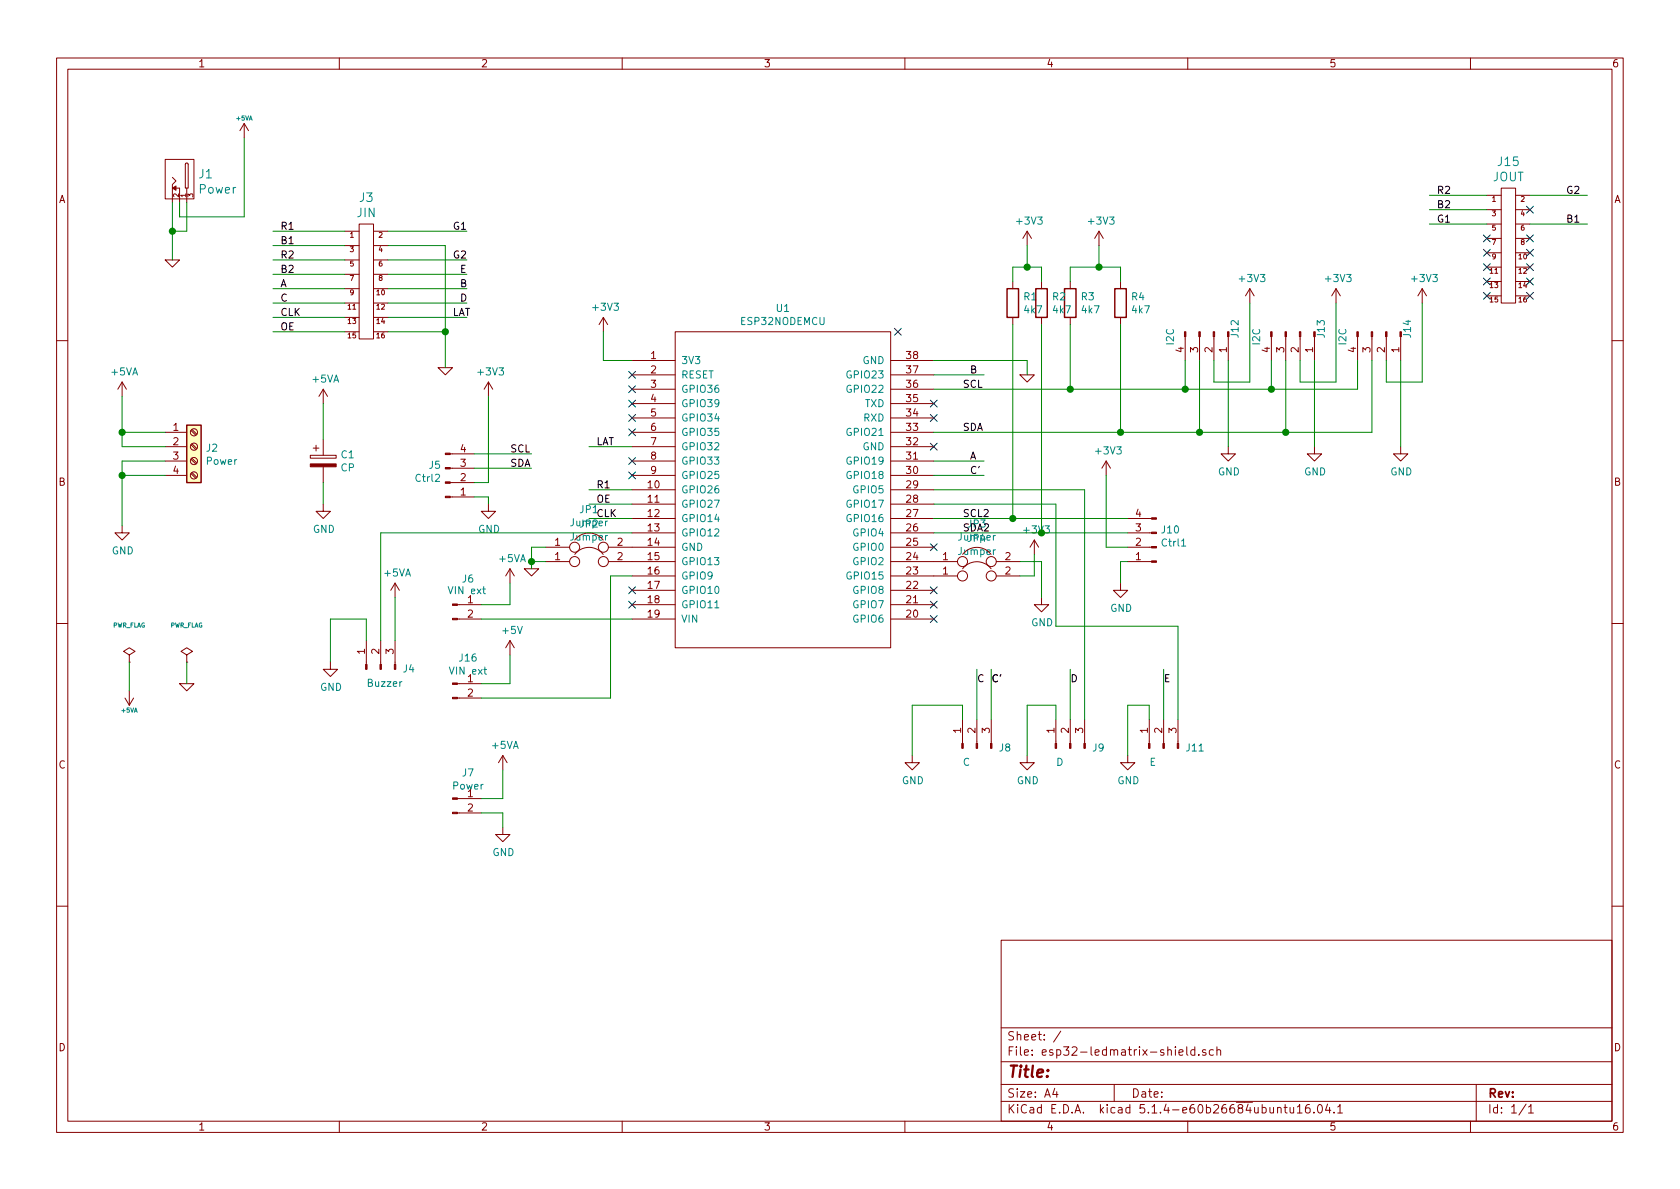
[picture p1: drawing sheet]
EESchema Schematic File Version 4
LIBS:esp32-ledmatrix-shield-cache
EELAYER 30 0
EELAYER END
$Descr A4 11693 8268
encoding utf-8
Sheet 1 1
Title ""
Date ""
Rev ""
Comp ""
Comment1 ""
Comment2 ""
Comment3 ""
Comment4 ""
$EndDescr
$Comp
L esp32-ledmatrix-shield-rescue:GND-power #PWR021
U 1 1
P 7150 2600
F 0 "#PWR021" H 7150 2600 30  0001 C CNN
F 1 "GND" H 7150 2530 30  0001 C CNN
F 2 "" H 7150 2600 50  0001 C CNN
F 3 "" H 7150 2600 50  0001 C CNN
	1    7150 2600
	1    0    0    -1  
$EndComp
$Comp
L esp32-ledmatrix-shield-rescue:GND-power #PWR017
U 1 1
P 3700 3950
F 0 "#PWR017" H 3700 3950 30  0001 C CNN
F 1 "GND" H 3700 3880 30  0001 C CNN
F 2 "" H 3700 3950 50  0001 C CNN
F 3 "" H 3700 3950 50  0001 C CNN
	1    3700 3950
	1    0    0    -1  
$EndComp
$Comp
L esp32-ledmatrix-shield-rescue:HEADER_8x2-w_connectors J3
U 1 1
P 2550 1950
F 0 "J3" H 2550 2537 60  0000 C CNN
F 1 "JIN" H 2550 2431 60  0000 C CNN
F 2 "Connector_PinSocket_2.54mm:PinSocket_2x08_P2.54mm_Vertical" H 2550 1950 60  0001 C CNN
F 3 "" H 2550 1950 60  0000 C CNN
	1    2550 1950
	1    0    0    -1  
$EndComp
$Comp
L esp32-ledmatrix-shield-rescue:HEADER_8x2-w_connectors J15
U 1 1
P 10500 1700
F 0 "J15" H 10500 2287 60  0000 C CNN
F 1 "JOUT" H 10500 2181 60  0000 C CNN
F 2 "Connector_PinHeader_2.54mm:PinHeader_2x08_P2.54mm_Vertical" H 10500 1700 60  0001 C CNN
F 3 "" H 10500 1700 60  0000 C CNN
	1    10500 1700
	1    0    0    -1  
$EndComp
$Comp
L esp32-ledmatrix-shield-rescue:GND-power #PWR011
U 1 1
P 3100 2550
F 0 "#PWR011" H 3100 2550 30  0001 C CNN
F 1 "GND" H 3100 2480 30  0001 C CNN
F 2 "" H 3100 2550 50  0001 C CNN
F 3 "" H 3100 2550 50  0001 C CNN
	1    3100 2550
	1    0    0    -1  
$EndComp
Wire Wire Line
	2700 1700 3100 1700
Wire Wire Line
	2700 2300 3100 2300
Connection ~ 3100 2300
Wire Wire Line
	3100 2300 3100 2550
$Comp
L esp32-ledmatrix-shield-rescue:GND-power #PWR04
U 1 1
P 1200 1800
F 0 "#PWR04" H 1200 1800 30  0001 C CNN
F 1 "GND" H 1200 1730 30  0001 C CNN
F 2 "" H 1200 1800 50  0001 C CNN
F 3 "" H 1200 1800 50  0001 C CNN
	1    1200 1800
	1    0    0    -1  
$EndComp
$Comp
L power:+5VA #PWR06
U 1 1
P 1700 950
F 0 "#PWR06" H 1700 1080 20  0001 C CNN
F 1 "+5VA" H 1700 1088 30  0000 C CNN
F 2 "" H 1700 950 50  0001 C CNN
F 3 "" H 1700 950 50  0001 C CNN
	1    1700 950 
	1    0    0    -1  
$EndComp
NoConn ~ 4400 2600
NoConn ~ 4400 2700
NoConn ~ 4400 2800
NoConn ~ 4400 2900
NoConn ~ 4400 3000
NoConn ~ 4400 4100
NoConn ~ 4400 4200
NoConn ~ 6500 2900
NoConn ~ 6500 2800
NoConn ~ 10350 2050
NoConn ~ 10350 1950
NoConn ~ 10350 1850
NoConn ~ 10350 1750
NoConn ~ 10350 1650
NoConn ~ 10650 1650
NoConn ~ 10650 1750
NoConn ~ 10650 1850
NoConn ~ 10650 1950
NoConn ~ 10650 2050
NoConn ~ 10650 1450
$Comp
L power:PWR_FLAG #FLG01
U 1 1
P 900 4600
F 0 "#FLG01" H 900 4870 30  0001 C CNN
F 1 "PWR_FLAG" H 900 4858 30  0000 C CNN
F 2 "" H 900 4600 50  0001 C CNN
F 3 "" H 900 4600 50  0001 C CNN
	1    900  4600
	1    0    0    -1  
$EndComp
$Comp
L power:PWR_FLAG #FLG02
U 1 1
P 1300 4600
F 0 "#FLG02" H 1300 4870 30  0001 C CNN
F 1 "PWR_FLAG" H 1300 4858 30  0000 C CNN
F 2 "" H 1300 4600 50  0001 C CNN
F 3 "" H 1300 4600 50  0001 C CNN
	1    1300 4600
	1    0    0    -1  
$EndComp
$Comp
L power:+5VA #PWR03
U 1 1
P 900 4800
F 0 "#PWR03" H 900 4930 20  0001 C CNN
F 1 "+5VA" H 900 4938 30  0000 C CNN
F 2 "" H 900 4800 50  0001 C CNN
F 3 "" H 900 4800 50  0001 C CNN
	1    900  4800
	-1   0    0    1   
$EndComp
$Comp
L esp32-ledmatrix-shield-rescue:GND-power #PWR05
U 1 1
P 1300 4750
F 0 "#PWR05" H 1300 4750 30  0001 C CNN
F 1 "GND" H 1300 4680 30  0001 C CNN
F 2 "" H 1300 4750 50  0001 C CNN
F 3 "" H 1300 4750 50  0001 C CNN
	1    1300 4750
	1    0    0    -1  
$EndComp
Wire Wire Line
	1300 4600 1300 4750
Wire Wire Line
	900  4600 900  4800
$Comp
L Connector:Screw_Terminal_01x04 J2
U 1 1
P 1350 3100
F 0 "J2" H 1430 3092 50  0000 L CNN
F 1 "Power" H 1430 3001 50  0000 L CNN
F 2 "TerminalBlock_Phoenix:TerminalBlock_Phoenix_MKDS-3-4-5.08_1x04_P5.08mm_Horizontal" H 1350 3100 50  0001 C CNN
F 3 "~" H 1350 3100 50  0001 C CNN
	1    1350 3100
	1    0    0    -1  
$EndComp
$Comp
L power:GND #PWR02
U 1 1
P 850 3650
F 0 "#PWR02" H 850 3400 50  0001 C CNN
F 1 "GND" H 855 3477 50  0000 C CNN
F 2 "" H 850 3650 50  0001 C CNN
F 3 "" H 850 3650 50  0001 C CNN
	1    850  3650
	1    0    0    -1  
$EndComp
$Comp
L power:+5VA #PWR01
U 1 1
P 850 2750
F 0 "#PWR01" H 850 2600 50  0001 C CNN
F 1 "+5VA" H 865 2923 50  0000 C CNN
F 2 "" H 850 2750 50  0001 C CNN
F 3 "" H 850 2750 50  0001 C CNN
	1    850  2750
	1    0    0    -1  
$EndComp
Wire Wire Line
	1150 3000 850  3000
Wire Wire Line
	850  3000 850  2750
Wire Wire Line
	1150 3100 850  3100
Wire Wire Line
	850  3100 850  3000
Connection ~ 850  3000
Wire Wire Line
	1150 3200 850  3200
Wire Wire Line
	850  3200 850  3300
Wire Wire Line
	1150 3300 850  3300
Connection ~ 850  3300
Wire Wire Line
	850  3300 850  3650
$Comp
L power:+5VA #PWR016
U 1 1
P 3550 4050
F 0 "#PWR016" H 3550 3900 50  0001 C CNN
F 1 "+5VA" H 3565 4223 50  0000 C CNN
F 2 "" H 3550 4050 50  0001 C CNN
F 3 "" H 3550 4050 50  0001 C CNN
	1    3550 4050
	1    0    0    -1  
$EndComp
$Comp
L power:GND #PWR025
U 1 1
P 7800 4050
F 0 "#PWR025" H 7800 3800 50  0001 C CNN
F 1 "GND" H 7805 3877 50  0000 C CNN
F 2 "" H 7800 4050 50  0001 C CNN
F 3 "" H 7800 4050 50  0001 C CNN
	1    7800 4050
	1    0    0    -1  
$EndComp
Wire Wire Line
	7800 4050 7800 3900
Wire Wire Line
	7800 3900 7850 3900
$Comp
L power:GND #PWR015
U 1 1
P 3500 5750
F 0 "#PWR015" H 3500 5500 50  0001 C CNN
F 1 "GND" H 3505 5577 50  0000 C CNN
F 2 "" H 3500 5750 50  0001 C CNN
F 3 "" H 3500 5750 50  0001 C CNN
	1    3500 5750
	1    0    0    -1  
$EndComp
$Comp
L Connector:Conn_01x03_Male J4
U 1 1
P 2650 4650
F 0 "J4" V 2650 4500 50  0000 R CNN
F 1 "Buzzer" V 2550 4750 50  0000 R CNN
F 2 "Connector_PinHeader_2.54mm:PinHeader_1x03_P2.54mm_Vertical" H 2650 4650 50  0001 C CNN
F 3 "~" H 2650 4650 50  0001 C CNN
	1    2650 4650
	0    -1   -1   0   
$EndComp
$Comp
L esp32-ledmatrix-shield-rescue:ESP32NODEMCU-ESP32NODEMCU U1
U 1 1
P 5450 3400
F 0 "U1" H 5450 4665 50  0000 C CNN
F 1 "ESP32NODEMCU" H 5450 4574 50  0000 C CNN
F 2 "esp32-ledmatrix-shield:ESP32-DIP-38_1000_ELL" H 5450 3400 50  0001 C CNN
F 3 "DOCUMENTATION" H 5450 3400 50  0001 C CNN
	1    5450 3400
	1    0    0    -1  
$EndComp
Wire Wire Line
	4400 3700 2650 3700
Wire Wire Line
	2650 3700 2650 4450
$Comp
L power:+5VA #PWR010
U 1 1
P 2750 4150
F 0 "#PWR010" H 2750 4000 50  0001 C CNN
F 1 "+5VA" H 2765 4323 50  0000 C CNN
F 2 "" H 2750 4150 50  0001 C CNN
F 3 "" H 2750 4150 50  0001 C CNN
	1    2750 4150
	1    0    0    -1  
$EndComp
$Comp
L power:GND #PWR09
U 1 1
P 2300 4600
F 0 "#PWR09" H 2300 4350 50  0001 C CNN
F 1 "GND" H 2305 4427 50  0000 C CNN
F 2 "" H 2300 4600 50  0001 C CNN
F 3 "" H 2300 4600 50  0001 C CNN
	1    2300 4600
	1    0    0    -1  
$EndComp
Wire Wire Line
	2750 4150 2750 4450
Wire Wire Line
	2550 4450 2550 4300
Wire Wire Line
	2550 4300 2300 4300
Wire Wire Line
	2300 4300 2300 4600
Wire Wire Line
	6500 2500 7150 2500
$Comp
L Connector:Conn_01x04_Male J12
U 1 1
P 8450 2300
F 0 "J12" H 8500 2450 50  0000 R CNN
F 1 "I2C" H 8550 2000 50  0000 R CNN
F 2 "Connector_PinHeader_2.54mm:PinHeader_1x04_P2.54mm_Vertical" H 8450 2300 50  0001 C CNN
F 3 "~" H 8450 2300 50  0001 C CNN
	1    8450 2300
	0    1    1    0   
$EndComp
$Comp
L power:GND #PWR027
U 1 1
P 8550 3100
F 0 "#PWR027" H 8550 2850 50  0001 C CNN
F 1 "GND" H 8555 2927 50  0000 C CNN
F 2 "" H 8550 3100 50  0001 C CNN
F 3 "" H 8550 3100 50  0001 C CNN
	1    8550 3100
	1    0    0    -1  
$EndComp
Wire Wire Line
	3550 4050 3550 4200
NoConn ~ 6500 4100
NoConn ~ 6500 4200
NoConn ~ 6500 4300
Wire Wire Line
	2400 2000 1900 2000
Text Label 1950 2000 0    50   ~ 0
A
Wire Wire Line
	2400 2100 1900 2100
Text Label 1950 2100 0    50   ~ 0
C
Wire Wire Line
	2400 1600 1900 1600
Wire Wire Line
	2400 2200 1900 2200
Wire Wire Line
	2400 2300 1900 2300
Wire Wire Line
	10350 1350 9950 1350
Wire Wire Line
	10350 1450 9950 1450
Wire Wire Line
	10350 1550 9950 1550
Wire Wire Line
	10650 1350 11050 1350
Wire Wire Line
	10650 1550 11050 1550
Wire Wire Line
	2400 1700 1900 1700
Wire Wire Line
	2400 1800 1900 1800
Wire Wire Line
	2400 1900 1900 1900
Wire Wire Line
	2700 1600 3250 1600
Wire Wire Line
	2700 1800 3250 1800
Wire Wire Line
	2700 2000 3250 2000
Wire Wire Line
	2700 2100 3250 2100
Wire Wire Line
	2700 2200 3250 2200
Text Label 3200 2000 0    50   ~ 0
B
Text Label 3200 2100 0    50   ~ 0
D
Text Label 1950 1700 0    50   ~ 0
B1
Text Label 1950 1800 0    50   ~ 0
R2
Text Label 1950 1600 0    50   ~ 0
R1
Text Label 1950 1900 0    50   ~ 0
B2
Text Label 3150 1600 0    50   ~ 0
G1
Text Label 3150 1800 0    50   ~ 0
G2
Text Label 3150 2200 0    50   ~ 0
LAT
Text Label 1950 2200 0    50   ~ 0
CLK
Text Label 1950 2300 0    50   ~ 0
OE
Wire Wire Line
	4400 3100 4100 3100
Wire Wire Line
	4400 3600 4100 3600
Wire Wire Line
	6500 3200 6850 3200
Wire Wire Line
	6500 2600 6850 2600
Text Label 10000 1350 0    50   ~ 0
R2
Text Label 10000 1550 0    50   ~ 0
G1
Text Label 10900 1350 0    50   ~ 0
G2
Text Label 10900 1550 0    50   ~ 0
B1
Text Label 10000 1450 0    50   ~ 0
B2
Text Label 4150 3100 0    50   ~ 0
LAT
Text Label 6750 3200 0    50   ~ 0
A
Text Label 6750 2600 0    50   ~ 0
B
$Comp
L Connector:Conn_01x03_Male J8
U 1 1
P 6800 5200
F 0 "J8" V 6800 5050 50  0000 R CNN
F 1 "C" V 6700 5300 50  0000 R CNN
F 2 "Jumper:SolderJumper-3_P1.3mm_Open_Pad1.0x1.5mm" H 6800 5200 50  0001 C CNN
F 3 "~" H 6800 5200 50  0001 C CNN
	1    6800 5200
	0    -1   -1   0   
$EndComp
$Comp
L Connector:Conn_01x03_Male J9
U 1 1
P 7450 5200
F 0 "J9" V 7450 5050 50  0000 R CNN
F 1 "D" V 7350 5300 50  0000 R CNN
F 2 "Jumper:SolderJumper-3_P1.3mm_Open_Pad1.0x1.5mm" H 7450 5200 50  0001 C CNN
F 3 "~" H 7450 5200 50  0001 C CNN
	1    7450 5200
	0    -1   -1   0   
$EndComp
$Comp
L Connector:Conn_01x03_Male J11
U 1 1
P 8100 5200
F 0 "J11" V 8100 5050 50  0000 R CNN
F 1 "E" V 8000 5300 50  0000 R CNN
F 2 "Jumper:SolderJumper-3_P1.3mm_Open_Pad1.0x1.5mm" H 8100 5200 50  0001 C CNN
F 3 "~" H 8100 5200 50  0001 C CNN
	1    8100 5200
	0    -1   -1   0   
$EndComp
Wire Wire Line
	7550 3400 7550 5000
Wire Wire Line
	7350 4350 8200 4350
Wire Wire Line
	8200 4350 8200 5000
$Comp
L power:GND #PWR019
U 1 1
P 6350 5250
F 0 "#PWR019" H 6350 5000 50  0001 C CNN
F 1 "GND" H 6355 5077 50  0000 C CNN
F 2 "" H 6350 5250 50  0001 C CNN
F 3 "" H 6350 5250 50  0001 C CNN
	1    6350 5250
	1    0    0    -1  
$EndComp
$Comp
L power:GND #PWR022
U 1 1
P 7150 5250
F 0 "#PWR022" H 7150 5000 50  0001 C CNN
F 1 "GND" H 7155 5077 50  0000 C CNN
F 2 "" H 7150 5250 50  0001 C CNN
F 3 "" H 7150 5250 50  0001 C CNN
	1    7150 5250
	1    0    0    -1  
$EndComp
$Comp
L power:GND #PWR026
U 1 1
P 7850 5250
F 0 "#PWR026" H 7850 5000 50  0001 C CNN
F 1 "GND" H 7855 5077 50  0000 C CNN
F 2 "" H 7850 5250 50  0001 C CNN
F 3 "" H 7850 5250 50  0001 C CNN
	1    7850 5250
	1    0    0    -1  
$EndComp
Wire Wire Line
	6350 5250 6350 4900
Wire Wire Line
	6350 4900 6700 4900
Wire Wire Line
	6700 4900 6700 5000
Wire Wire Line
	7150 5250 7150 4900
Wire Wire Line
	7150 4900 7350 4900
Wire Wire Line
	7350 4900 7350 5000
Wire Wire Line
	7850 5250 7850 4900
Wire Wire Line
	7850 4900 8000 4900
Wire Wire Line
	8000 4900 8000 5000
Wire Wire Line
	6800 5000 6800 4650
Wire Wire Line
	7450 5000 7450 4650
Wire Wire Line
	8100 5000 8100 4650
Text Label 6800 4750 0    50   ~ 0
C
Text Label 7450 4750 0    50   ~ 0
D
Text Label 8100 4750 0    50   ~ 0
E
Wire Wire Line
	3100 1700 3100 2300
Wire Wire Line
	2700 1900 3250 1900
Text Label 3200 1900 0    50   ~ 0
E
Text Label 4150 3600 0    50   ~ 0
CLK
Wire Wire Line
	1200 1400 1200 1600
$Comp
L esp32-ledmatrix-shield-rescue:dc_jack-w_connectors J1
U 1 1
P 1250 1250
F 0 "J1" V 1295 1122 60  0000 R CNN
F 1 "Power" V 1189 1122 60  0000 R CNN
F 2 "Connector_BarrelJack:BarrelJack_Horizontal" H 1250 1250 60  0001 C CNN
F 3 "" H 1250 1250 60  0000 C CNN
	1    1250 1250
	0    -1   -1   0   
$EndComp
Wire Wire Line
	1300 1400 1300 1600
Wire Wire Line
	1300 1600 1200 1600
Connection ~ 1200 1600
Wire Wire Line
	1200 1600 1200 1800
Wire Wire Line
	1250 1400 1250 1500
Wire Wire Line
	1250 1500 1700 1500
Wire Wire Line
	1700 1500 1700 950 
$Comp
L Connector:Conn_01x04_Male J13
U 1 1
P 9050 2300
F 0 "J13" H 9100 2450 50  0000 R CNN
F 1 "I2C" H 9150 2000 50  0000 R CNN
F 2 "Connector_PinHeader_2.54mm:PinHeader_1x04_P2.54mm_Vertical" H 9050 2300 50  0001 C CNN
F 3 "~" H 9050 2300 50  0001 C CNN
	1    9050 2300
	0    1    1    0   
$EndComp
$Comp
L Connector:Conn_01x04_Male J14
U 1 1
P 9650 2300
F 0 "J14" H 9700 2450 50  0000 R CNN
F 1 "I2C" H 9750 2000 50  0000 R CNN
F 2 "Connector_PinHeader_2.54mm:PinHeader_1x04_P2.54mm_Vertical" H 9650 2300 50  0001 C CNN
F 3 "~" H 9650 2300 50  0001 C CNN
	1    9650 2300
	0    1    1    0   
$EndComp
$Comp
L power:GND #PWR029
U 1 1
P 9150 3100
F 0 "#PWR029" H 9150 2850 50  0001 C CNN
F 1 "GND" H 9155 2927 50  0000 C CNN
F 2 "" H 9150 3100 50  0001 C CNN
F 3 "" H 9150 3100 50  0001 C CNN
	1    9150 3100
	1    0    0    -1  
$EndComp
$Comp
L power:GND #PWR031
U 1 1
P 9750 3100
F 0 "#PWR031" H 9750 2850 50  0001 C CNN
F 1 "GND" H 9755 2927 50  0000 C CNN
F 2 "" H 9750 3100 50  0001 C CNN
F 3 "" H 9750 3100 50  0001 C CNN
	1    9750 3100
	1    0    0    -1  
$EndComp
Wire Wire Line
	8550 2500 8550 3100
Wire Wire Line
	9150 2500 9150 3100
Wire Wire Line
	9750 2500 9750 3100
Wire Wire Line
	8450 2500 8450 2650
Wire Wire Line
	8450 2650 8700 2650
Wire Wire Line
	8700 2650 8700 2100
Wire Wire Line
	9050 2500 9050 2650
Wire Wire Line
	9050 2650 9300 2650
Wire Wire Line
	9300 2650 9300 2100
Wire Wire Line
	9650 2500 9650 2650
Wire Wire Line
	9650 2650 9900 2650
Wire Wire Line
	9900 2650 9900 2100
Wire Wire Line
	6500 2700 7450 2700
Wire Wire Line
	8250 2700 8250 2500
Wire Wire Line
	6500 3000 7800 3000
Wire Wire Line
	8350 3000 8350 2500
Wire Wire Line
	8250 2700 8850 2700
Wire Wire Line
	8850 2700 8850 2500
Connection ~ 8250 2700
Wire Wire Line
	8850 2700 9450 2700
Wire Wire Line
	9450 2700 9450 2500
Connection ~ 8850 2700
Wire Wire Line
	8350 3000 8950 3000
Wire Wire Line
	8950 3000 8950 2500
Connection ~ 8350 3000
Wire Wire Line
	8950 3000 9550 3000
Wire Wire Line
	9550 3000 9550 2500
Connection ~ 8950 3000
$Comp
L Device:CP C1
U 1 1
P 2250 3200
F 0 "C1" H 2368 3246 50  0000 L CNN
F 1 "CP" H 2368 3155 50  0000 L CNN
F 2 "Capacitor_THT:CP_Radial_D10.0mm_P5.00mm_P7.50mm" H 2288 3050 50  0001 C CNN
F 3 "~" H 2250 3200 50  0001 C CNN
	1    2250 3200
	1    0    0    -1  
$EndComp
$Comp
L power:GND #PWR08
U 1 1
P 2250 3500
F 0 "#PWR08" H 2250 3250 50  0001 C CNN
F 1 "GND" H 2255 3327 50  0000 C CNN
F 2 "" H 2250 3500 50  0001 C CNN
F 3 "" H 2250 3500 50  0001 C CNN
	1    2250 3500
	1    0    0    -1  
$EndComp
$Comp
L power:+5VA #PWR07
U 1 1
P 2250 2800
F 0 "#PWR07" H 2250 2650 50  0001 C CNN
F 1 "+5VA" H 2265 2973 50  0000 C CNN
F 2 "" H 2250 2800 50  0001 C CNN
F 3 "" H 2250 2800 50  0001 C CNN
	1    2250 2800
	1    0    0    -1  
$EndComp
Wire Wire Line
	2250 2800 2250 3050
Wire Wire Line
	2250 3350 2250 3500
$Comp
L Connector:Conn_01x02_Male J6
U 1 1
P 3150 4200
F 0 "J6" H 3258 4381 50  0000 C CNN
F 1 "VIN ext" H 3250 4300 50  0000 C CNN
F 2 "Connector_PinHeader_2.54mm:PinHeader_1x02_P2.54mm_Vertical" H 3150 4200 50  0001 C CNN
F 3 "~" H 3150 4200 50  0001 C CNN
	1    3150 4200
	1    0    0    -1  
$EndComp
$Comp
L Connector:Conn_01x02_Male J7
U 1 1
P 3150 5550
F 0 "J7" H 3258 5731 50  0000 C CNN
F 1 "Power" H 3258 5640 50  0000 C CNN
F 2 "Connector_PinHeader_2.54mm:PinHeader_1x02_P2.54mm_Vertical" H 3150 5550 50  0001 C CNN
F 3 "~" H 3150 5550 50  0001 C CNN
	1    3150 5550
	1    0    0    -1  
$EndComp
Wire Wire Line
	3350 4200 3550 4200
$Comp
L power:+5VA #PWR014
U 1 1
P 3500 5350
F 0 "#PWR014" H 3500 5200 50  0001 C CNN
F 1 "+5VA" H 3515 5523 50  0000 C CNN
F 2 "" H 3500 5350 50  0001 C CNN
F 3 "" H 3500 5350 50  0001 C CNN
	1    3500 5350
	1    0    0    -1  
$EndComp
Wire Wire Line
	3350 5550 3500 5550
Wire Wire Line
	3500 5550 3500 5350
Wire Wire Line
	3350 5650 3500 5650
Wire Wire Line
	3500 5650 3500 5750
$Comp
L power:+3V3 #PWR020
U 1 1
P 7150 1700
F 0 "#PWR020" H 7150 1550 50  0001 C CNN
F 1 "+3V3" H 7165 1873 50  0000 C CNN
F 2 "" H 7150 1700 50  0001 C CNN
F 3 "" H 7150 1700 50  0001 C CNN
	1    7150 1700
	1    0    0    -1  
$EndComp
$Comp
L power:+3V3 #PWR024
U 1 1
P 7700 3300
F 0 "#PWR024" H 7700 3150 50  0001 C CNN
F 1 "+3V3" H 7715 3473 50  0000 C CNN
F 2 "" H 7700 3300 50  0001 C CNN
F 3 "" H 7700 3300 50  0001 C CNN
	1    7700 3300
	1    0    0    -1  
$EndComp
$Comp
L power:+3V3 #PWR028
U 1 1
P 8700 2100
F 0 "#PWR028" H 8700 1950 50  0001 C CNN
F 1 "+3V3" H 8715 2273 50  0000 C CNN
F 2 "" H 8700 2100 50  0001 C CNN
F 3 "" H 8700 2100 50  0001 C CNN
	1    8700 2100
	1    0    0    -1  
$EndComp
$Comp
L power:+3V3 #PWR030
U 1 1
P 9300 2100
F 0 "#PWR030" H 9300 1950 50  0001 C CNN
F 1 "+3V3" H 9315 2273 50  0000 C CNN
F 2 "" H 9300 2100 50  0001 C CNN
F 3 "" H 9300 2100 50  0001 C CNN
	1    9300 2100
	1    0    0    -1  
$EndComp
$Comp
L power:+3V3 #PWR032
U 1 1
P 9900 2100
F 0 "#PWR032" H 9900 1950 50  0001 C CNN
F 1 "+3V3" H 9915 2273 50  0000 C CNN
F 2 "" H 9900 2100 50  0001 C CNN
F 3 "" H 9900 2100 50  0001 C CNN
	1    9900 2100
	1    0    0    -1  
$EndComp
$Comp
L Device:R R3
U 1 1
P 7450 2100
F 0 "R3" H 7520 2146 50  0000 L CNN
F 1 "4k7" H 7520 2055 50  0000 L CNN
F 2 "Resistor_SMD:R_1206_3216Metric" V 7380 2100 50  0001 C CNN
F 3 "~" H 7450 2100 50  0001 C CNN
	1    7450 2100
	1    0    0    -1  
$EndComp
$Comp
L Device:R R4
U 1 1
P 7800 2100
F 0 "R4" H 7870 2146 50  0000 L CNN
F 1 "4k7" H 7870 2055 50  0000 L CNN
F 2 "Resistor_SMD:R_1206_3216Metric" V 7730 2100 50  0001 C CNN
F 3 "~" H 7800 2100 50  0001 C CNN
	1    7800 2100
	1    0    0    -1  
$EndComp
$Comp
L Device:R R1
U 1 1
P 7050 2100
F 0 "R1" H 7120 2146 50  0000 L CNN
F 1 "4k7" H 7120 2055 50  0000 L CNN
F 2 "Resistor_SMD:R_1206_3216Metric" V 6980 2100 50  0001 C CNN
F 3 "~" H 7050 2100 50  0001 C CNN
	1    7050 2100
	1    0    0    -1  
$EndComp
$Comp
L Device:R R2
U 1 1
P 7250 2100
F 0 "R2" H 7320 2146 50  0000 L CNN
F 1 "4k7" H 7320 2055 50  0000 L CNN
F 2 "Resistor_SMD:R_1206_3216Metric" V 7180 2100 50  0001 C CNN
F 3 "~" H 7250 2100 50  0001 C CNN
	1    7250 2100
	1    0    0    -1  
$EndComp
$Comp
L power:+3V3 #PWR018
U 1 1
P 4200 2300
F 0 "#PWR018" H 4200 2150 50  0001 C CNN
F 1 "+3V3" H 4215 2473 50  0000 C CNN
F 2 "" H 4200 2300 50  0001 C CNN
F 3 "" H 4200 2300 50  0001 C CNN
	1    4200 2300
	1    0    0    -1  
$EndComp
Wire Wire Line
	4400 2500 4200 2500
Wire Wire Line
	4200 2500 4200 2300
$Comp
L power:+3V3 #PWR023
U 1 1
P 7650 1700
F 0 "#PWR023" H 7650 1550 50  0001 C CNN
F 1 "+3V3" H 7665 1873 50  0000 C CNN
F 2 "" H 7650 1700 50  0001 C CNN
F 3 "" H 7650 1700 50  0001 C CNN
	1    7650 1700
	1    0    0    -1  
$EndComp
Wire Wire Line
	7450 1950 7450 1850
Wire Wire Line
	7450 1850 7650 1850
Wire Wire Line
	7650 1850 7650 1700
Wire Wire Line
	7800 1950 7800 1850
Wire Wire Line
	7800 1850 7650 1850
Connection ~ 7650 1850
Wire Wire Line
	7450 2250 7450 2700
Connection ~ 7450 2700
Wire Wire Line
	7450 2700 8250 2700
Wire Wire Line
	7800 2250 7800 3000
Connection ~ 7800 3000
Wire Wire Line
	7800 3000 8350 3000
$Comp
L power:+3V3 #PWR012
U 1 1
P 3400 2750
F 0 "#PWR012" H 3400 2600 50  0001 C CNN
F 1 "+3V3" H 3415 2923 50  0000 C CNN
F 2 "" H 3400 2750 50  0001 C CNN
F 3 "" H 3400 2750 50  0001 C CNN
	1    3400 2750
	1    0    0    -1  
$EndComp
$Comp
L power:GND #PWR013
U 1 1
P 3400 3500
F 0 "#PWR013" H 3400 3250 50  0001 C CNN
F 1 "GND" H 3405 3327 50  0000 C CNN
F 2 "" H 3400 3500 50  0001 C CNN
F 3 "" H 3400 3500 50  0001 C CNN
	1    3400 3500
	1    0    0    -1  
$EndComp
Wire Wire Line
	3300 3450 3400 3450
Wire Wire Line
	3400 3450 3400 3500
Wire Wire Line
	3300 3350 3400 3350
Wire Wire Line
	3400 3350 3400 2750
Wire Wire Line
	7700 3300 7700 3800
Wire Wire Line
	7700 3800 7850 3800
$Comp
L Connector:Conn_01x04_Male J5
U 1 1
P 3100 3350
F 0 "J5" H 3073 3232 50  0000 R CNN
F 1 "Ctrl2" H 3073 3323 50  0000 R CNN
F 2 "Connector_PinHeader_2.54mm:PinHeader_1x04_P2.54mm_Vertical" H 3100 3350 50  0001 C CNN
F 3 "~" H 3100 3350 50  0001 C CNN
	1    3100 3350
	1    0    0    1   
$EndComp
$Comp
L Connector:Conn_01x04_Male J10
U 1 1
P 8050 3800
F 0 "J10" H 8022 3682 50  0000 R CNN
F 1 "Ctrl1" H 8022 3773 50  0000 R CNN
F 2 "Connector_PinHeader_2.54mm:PinHeader_1x04_P2.54mm_Vertical" H 8050 3800 50  0001 C CNN
F 3 "~" H 8050 3800 50  0001 C CNN
	1    8050 3800
	-1   0    0    1   
$EndComp
Wire Wire Line
	6500 3400 7550 3400
Text Label 6700 2700 0    50   ~ 0
SCL
Text Label 6700 3000 0    50   ~ 0
SDA
Wire Wire Line
	3300 3250 3700 3250
Wire Wire Line
	3300 3150 3700 3150
Text Label 3550 3150 0    50   ~ 0
SCL
Text Label 3550 3250 0    50   ~ 0
SDA
NoConn ~ 4400 3300
NoConn ~ 4400 3200
Wire Wire Line
	7050 1850 7150 1850
Wire Wire Line
	7050 1850 7050 1950
Wire Wire Line
	7250 1850 7250 1950
Wire Wire Line
	7150 1700 7150 1850
Connection ~ 7150 1850
Wire Wire Line
	7150 1850 7250 1850
Wire Wire Line
	6500 3700 7250 3700
Wire Wire Line
	6500 3600 7050 3600
Text Label 6700 3700 0    50   ~ 0
SDA2
Text Label 6700 3600 0    50   ~ 0
SCL2
NoConn ~ 6500 3800
Wire Wire Line
	7050 2250 7050 3600
Connection ~ 7050 3600
Wire Wire Line
	7050 3600 7850 3600
Wire Wire Line
	7250 2250 7250 3700
Connection ~ 7250 3700
Wire Wire Line
	7250 3700 7850 3700
Wire Wire Line
	3350 4300 4400 4300
NoConn ~ 6500 3100
NoConn ~ 6250 2300
Wire Wire Line
	6500 3500 7350 3500
Wire Wire Line
	7350 3500 7350 4350
Wire Wire Line
	4100 3500 4400 3500
Text Label 4150 3500 0    50   ~ 0
OE
Wire Wire Line
	4400 3400 4100 3400
Text Label 4150 3400 0    50   ~ 0
R1
$Comp
L Device:Jumper JP1
U 1 1
P 4100 3800
F 0 "JP1" H 4100 4064 50  0000 C CNN
F 1 "Jumper" H 4100 3973 50  0000 C CNN
F 2 "Jumper:SolderJumper-2_P1.3mm_Open_Pad1.0x1.5mm" H 4100 3800 50  0001 C CNN
F 3 "~" H 4100 3800 50  0001 C CNN
	1    4100 3800
	1    0    0    -1  
$EndComp
Wire Wire Line
	3800 3800 3700 3800
Wire Wire Line
	3700 3800 3700 3900
$Comp
L Device:Jumper JP2
U 1 1
P 4100 3900
F 0 "JP2" H 4100 4164 50  0000 C CNN
F 1 "Jumper" H 4100 4073 50  0000 C CNN
F 2 "Jumper:SolderJumper-2_P1.3mm_Open_Pad1.0x1.5mm" H 4100 3900 50  0001 C CNN
F 3 "~" H 4100 3900 50  0001 C CNN
	1    4100 3900
	1    0    0    -1  
$EndComp
Wire Wire Line
	3800 3900 3700 3900
Connection ~ 3700 3900
Wire Wire Line
	3700 3900 3700 3950
Wire Wire Line
	6850 3300 6500 3300
Wire Wire Line
	6900 5000 6900 4650
Text Label 6900 4750 0    50   ~ 0
C'
Text Label 6900 4750 0    50   ~ 0
C'
Text Label 6750 3300 0    50   ~ 0
C'
$Comp
L Connector:Conn_01x02_Male J16
U 1 1
P 3150 4750
F 0 "J16" H 3258 4931 50  0000 C CNN
F 1 "VIN ext" H 3258 4840 50  0000 C CNN
F 2 "Connector_PinHeader_2.54mm:PinHeader_1x02_P2.54mm_Vertical" H 3150 4750 50  0001 C CNN
F 3 "~" H 3150 4750 50  0001 C CNN
	1    3150 4750
	1    0    0    -1  
$EndComp
$Comp
L power:+5V #PWR0101
U 1 1
P 3550 4550
F 0 "#PWR0101" H 3550 4400 50  0001 C CNN
F 1 "+5V" H 3565 4723 50  0000 C CNN
F 2 "" H 3550 4550 50  0001 C CNN
F 3 "" H 3550 4550 50  0001 C CNN
	1    3550 4550
	1    0    0    -1  
$EndComp
Wire Wire Line
	3350 4750 3550 4750
Wire Wire Line
	3550 4750 3550 4550
Wire Wire Line
	3350 4850 4250 4850
Wire Wire Line
	4250 4850 4250 4000
Wire Wire Line
	4250 4000 4400 4000
Wire Wire Line
	7150 2600 7150 2500
$Comp
L Device:Jumper JP3
U 1 1
P 6800 3900
F 0 "JP3" H 6800 4164 50  0000 C CNN
F 1 "Jumper" H 6800 4073 50  0000 C CNN
F 2 "Jumper:SolderJumper-2_P1.3mm_Open_Pad1.0x1.5mm" H 6800 3900 50  0001 C CNN
F 3 "~" H 6800 3900 50  0001 C CNN
	1    6800 3900
	1    0    0    -1  
$EndComp
$Comp
L Device:Jumper JP4
U 1 1
P 6800 4000
F 0 "JP4" H 6800 4264 50  0000 C CNN
F 1 "Jumper" H 6800 4173 50  0000 C CNN
F 2 "Jumper:SolderJumper-2_P1.3mm_Open_Pad1.0x1.5mm" H 6800 4000 50  0001 C CNN
F 3 "~" H 6800 4000 50  0001 C CNN
	1    6800 4000
	1    0    0    -1  
$EndComp
$Comp
L power:GND #PWR0102
U 1 1
P 7250 4150
F 0 "#PWR0102" H 7250 3900 50  0001 C CNN
F 1 "GND" H 7255 3977 50  0000 C CNN
F 2 "" H 7250 4150 50  0001 C CNN
F 3 "" H 7250 4150 50  0001 C CNN
	1    7250 4150
	1    0    0    -1  
$EndComp
$Comp
L power:+3V3 #PWR0103
U 1 1
P 7200 3850
F 0 "#PWR0103" H 7200 3700 50  0001 C CNN
F 1 "+3V3" H 7215 4023 50  0000 C CNN
F 2 "" H 7200 3850 50  0001 C CNN
F 3 "" H 7200 3850 50  0001 C CNN
	1    7200 3850
	1    0    0    -1  
$EndComp
Wire Wire Line
	7100 3900 7250 3900
Wire Wire Line
	7250 3900 7250 4150
Wire Wire Line
	7100 4000 7200 4000
Wire Wire Line
	7200 4000 7200 3850
$EndSCHEMATC
